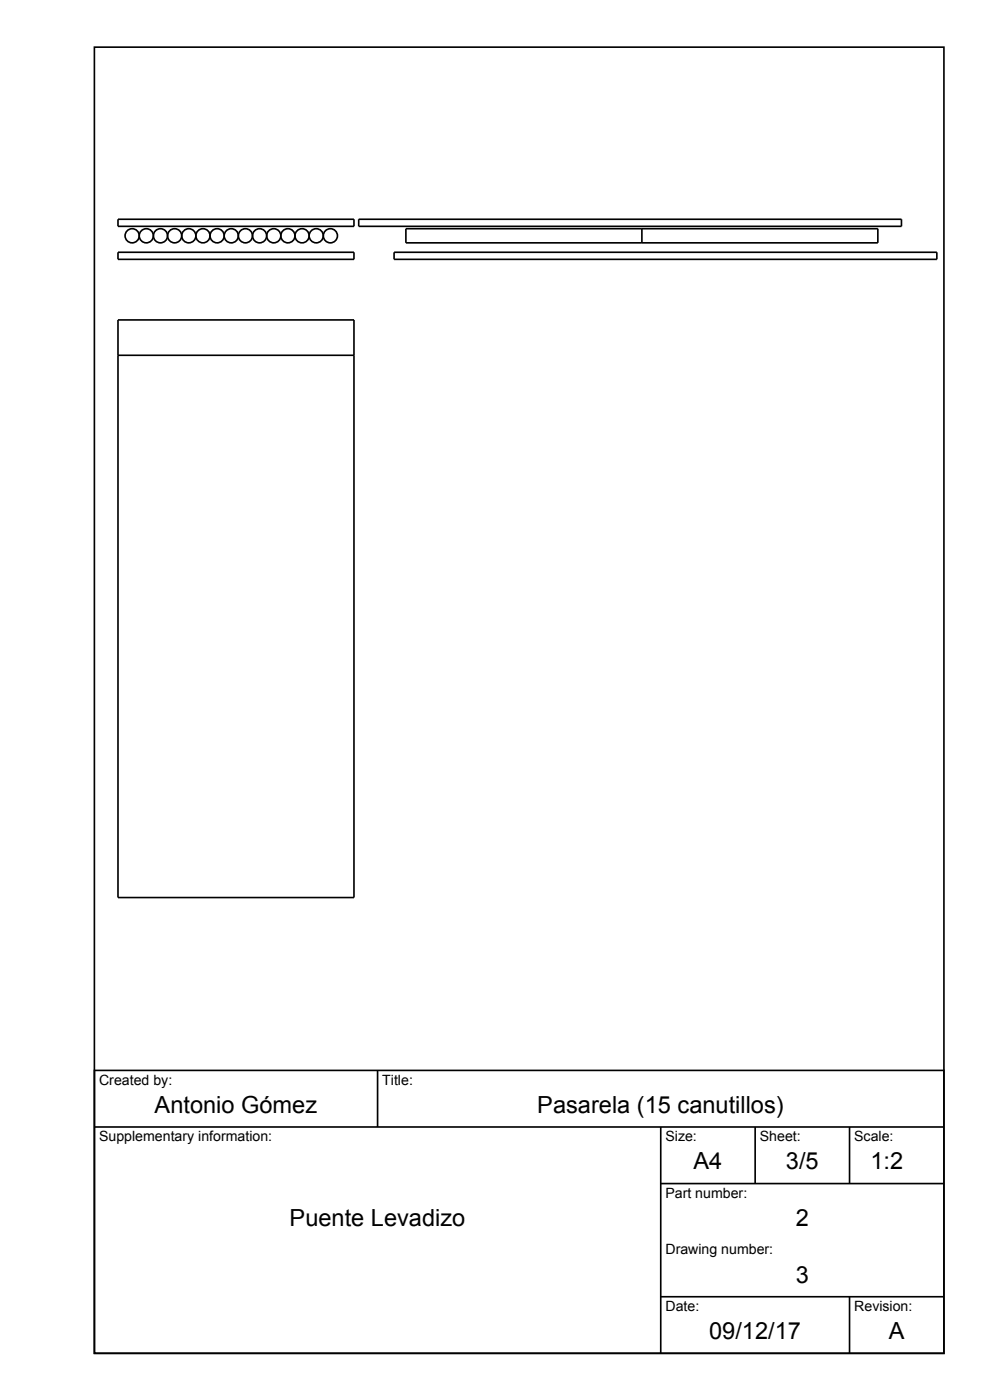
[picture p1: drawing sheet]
<svg xmlns="http://www.w3.org/2000/svg" width="262mm" height="371mm" viewBox="0 0 262 371" stroke-linecap="round" stroke-linejoin="round" font-family="sans-serif">
<g fill="none" stroke="#000" stroke-width=".44">
<path d="M25 12.5h225v346.3h-225zM31.2 58.1h62.5v1.9h-62.5zM95 58.1h143.8v1.9h-143.8zM31.2 66.9h62.5v1.9h-62.5zM104.4 66.9h143.7v1.9h-143.7zM107.5 60.6h125v3.8h-125zM170 60.6v3.8M31.2 84.8h62.5v153.1h-62.5zM31.2 94.2h62.5M25 283.8h225v75h-225zM25 298.8h225M100 283.8v15"/>
<path d="M175 298.8v60M200 298.8v15M225 298.8v15M175 313.8h75M175 343.8h75M225 343.8v15"/>
<circle cx="35" cy="62.5" r="1.87"/>
<circle cx="38.7" cy="62.5" r="1.87"/>
<circle cx="42.5" cy="62.5" r="1.88"/>
<circle cx="46.3" cy="62.5" r="1.87"/>
<circle cx="50" cy="62.5" r="1.87"/>
<circle cx="53.7" cy="62.5" r="1.87"/>
<circle cx="57.5" cy="62.5" r="1.88"/>
<circle cx="61.3" cy="62.5" r="1.87"/>
<circle cx="65" cy="62.5" r="1.87"/>
<circle cx="68.7" cy="62.5" r="1.87"/>
<circle cx="72.5" cy="62.5" r="1.88"/>
<circle cx="76.3" cy="62.5" r="1.87"/>
<circle cx="80" cy="62.5" r="1.87"/>
<circle cx="83.7" cy="62.5" r="1.87"/>
<circle cx="87.5" cy="62.5" r="1.88"/>
</g>
<g font-size="6.3">
<text x="41" y="295">Antonio Gómez</text>
<text x="142.3" y="295">Pasarela (15 canutillos)</text>
<text x="183.7" y="310">A4</text>
<text x="208.1" y="310">3/5</text>
<text x="230.5" y="310">1:2</text>
<text x="76.7" y="325">Puente Levadizo</text>
<text x="210.8" y="325">2</text>
<text x="210.8" y="340">3</text>
<text x="187.8" y="355">09/12/17</text>
<text x="235.4" y="355">A</text>
</g>
<g font-size="3.7">
<text x="26.3" y="287.5">Created by:</text>
<text x="101.2" y="287.5">Title:</text>
<text x="26.3" y="302.5">Supplementary information:</text>
<text x="176.2" y="302.5">Size:</text>
<text x="201.2" y="302.5">Sheet:</text>
<text x="226.2" y="302.5">Scale:</text>
<text x="176.2" y="317.5">Part number:</text>
<text x="176.2" y="332.5">Drawing number:</text>
<text x="176.2" y="347.5">Date:</text>
<text x="226.3" y="347.5">Revision:</text>
</g>
</svg>
